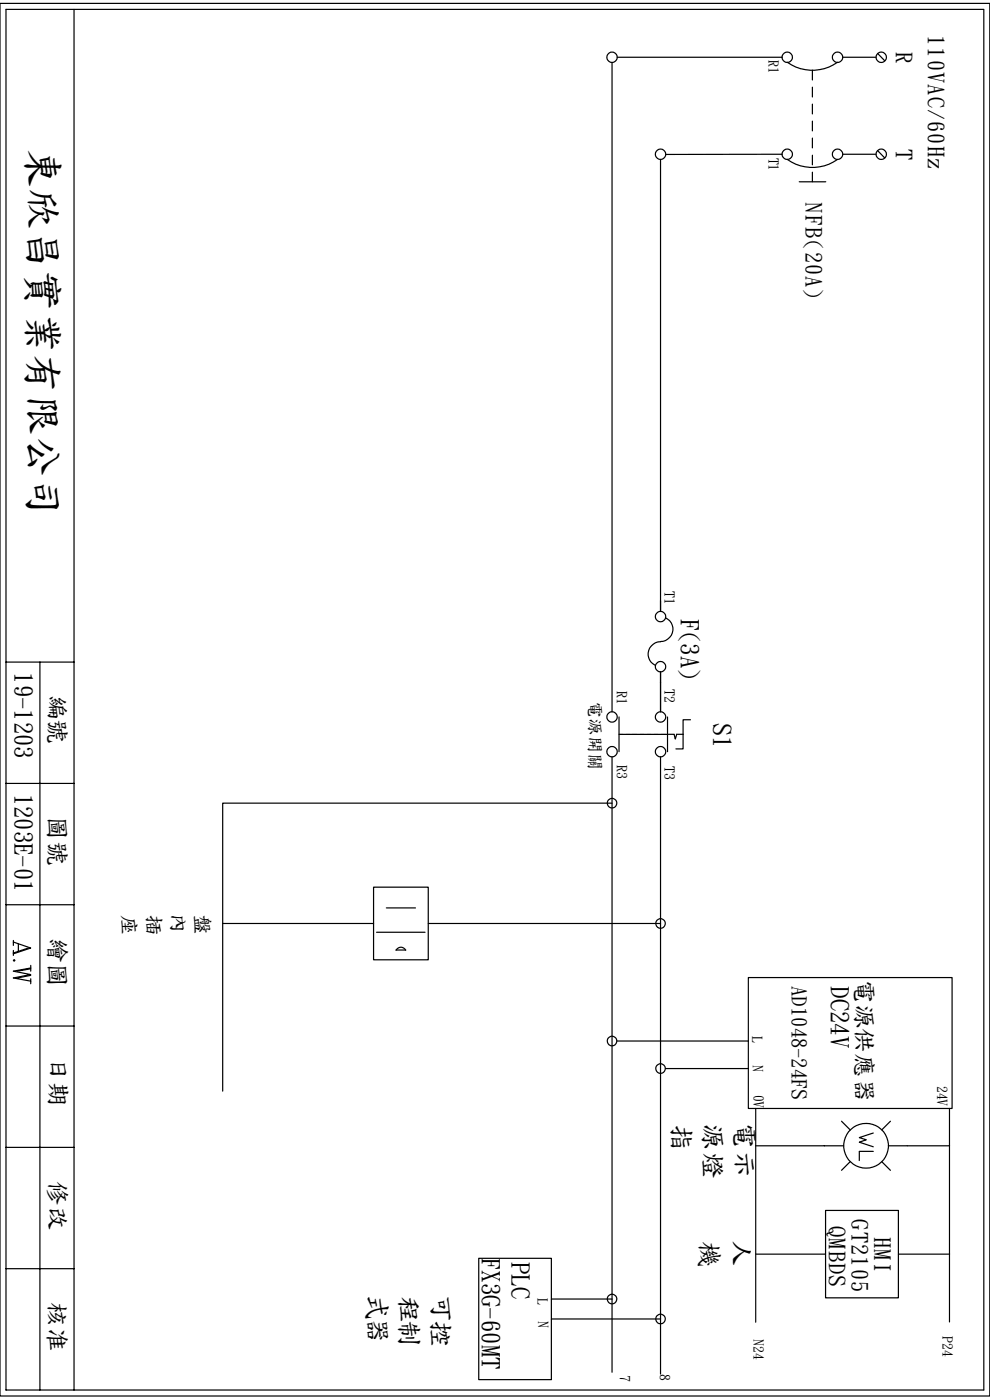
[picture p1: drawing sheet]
<svg xmlns="http://www.w3.org/2000/svg" width="210mm" height="297mm" viewBox="0 0 210 297" stroke-linecap="round" stroke-linejoin="round" font-family="sans-serif">
<g fill="none" stroke="#000" stroke-width=".25">
<path d="M0 .7h210v295.5h-210zM1.3 2h207.4v292.9h-207.4zM15.7 2v292.9M129.8 13.3v137.7M130.9 12.1h35M167 13.2a9.2 9.2 0 0 0 10.7 0M172.3 14.9v2.1M172.3 18.5v2.1M178.8 12.1h7M186.2 11.3l1.5 1.6M140.1 33.8v95.9M165.9 32.7l-24.7 .1"/>
<path d="M167 33.8a9.2 9.2 0 0 0 10.7 0M169.5 38.6h5.7M172.3 22.1v2.1M172.3 25.7v2.1M172.3 29.3v2.1M172.3 32.9v2.1M172.3 36.5v2.1M178.8 32.7h7M186.2 32l1.5 1.5M140.1 136.1a2.63 2.63 0 0 0-2.5 2.1 2.63 2.63 0 0 0 1.5 3M141.2 131.1a2.63 2.63 0 0 1 1.5 2.9 2.63 2.63 0 0 1-2.6 2.1M1.3 140.5h14.4"/>
<path d="M8.5 140.5v154.4M131.3 155.8h.1M131.3 152.1v7.4M131.4 155.8h.2M131.7 155.8h.1M131.9 155.8h.1M132.1 155.8h.1M132.3 155.8h.1M132.5 155.8h.1M132.7 155.8h.1M132.9 155.8h.1M133.1 155.8h.1"/>
<path d="M133.3 155.8h.1M133.5 155.8h.1M133.7 155.8h.1M133.9 155.8h.1M134.2 155.8h.1M134.3 155.8h.2M134.5 155.8h.2M134.7 155.8h.2M135 155.8h.1M135.2 155.8h.1M135.4 155.8h.1M135.6 155.8h.1"/>
<path d="M135.8 155.8h.1M136 155.8h.1M136.2 155.8h.1M136.4 155.8h.1M136.6 155.8h.1M136.8 155.8h.1M137 155.8h.1M137.2 155.8h.1M137.4 155.8h.1M137.6 155.8h.2M137.8 155.8h.2M138 155.8h.1"/>
<path d="M138.3 155.8h.1M138.5 155.8h.1M138.7 155.8h.1M138.9 155.8h.1M139.1 155.8h.1M139.3 155.8h.1M139.5 155.8h.1M139.7 155.8h.1M139.9 155.8h.1M140.1 142.5v8.5M140.1 155.8h.1M140.3 155.8h.1"/>
<path d="M140.5 155.8h.1M140.7 155.8h.1M140.9 155.8h.2M141.1 155.8h.1M141.4 155.8h.1M141.6 155.8h1.4l.3 1 .3-1h1.3M141.6 152.1v7.4M144.9 155.8v3.1h-1.5M146.5 152.7h-1.6v3.1M1.3 166.2h14.4M129.8 170.4h-82.6v61.1M129.8 160.6v130.5"/>
<path d="M140.1 160.6v130.9M1.3 191.9h14.4M2.8 199.5v1.1M2.8 199.9l3.7 1.2-3.7 1.3M47.2 195.9h32M79.2 188.2h11.6v15.4h-11.6zM79.9 197.8h10.3M82 192.6h6.1M90.8 195.9h49.3M1.3 217.7h14.4M2.8 201.6v1.1M3 203.6l.2 .2-.2 .1-.2-.1z"/>
<path d="M3.9 200.2v1.6M6 201.1l-3.2 1.1M6.5 205.4l-3.7 .6 3.7 .8-3.7 .7 3.7 .7M6.5 205.5l-2.8 .5M6.5 206.9l-2.8 .6M6.5 204.8v1.2M6.5 207.6v1.1M84 201.5h2.1M84 201.6a1.12 1.12 0 0 1 1-.7 1.12 1.12 0 0 1 1.1 .7M158.7 207.4h43.3v27.8h-43.3zM130.9 220.9h27.8M141.2 226.7h17.5"/>
<path d="M160.3 235.2v45.3M178.5 237.9l1.8 1.8M188.9 237.9l-1.8 1.8M201.4 235.2v45.3M1.3 243.4h14.4M160.3 243.1h18.6M175.1 256.8h15.5v18.5h-15.5zM180.3 246.5l-1.8 1.8M185.3 240.4l-3 .9 1.5 .5-1.5 .5 3 1M185.3 244.3h-3v1.9M187.1 246.5l1.8 1.8M188.5 243.1h12.9"/>
<path d="M1.3 269.2h14.4M101.6 267h15.4v25.7h-15.4zM117 279.8h23.1M117 275.6h12.9M160.3 266.1h14.8M190.6 266.1h10.8"/>
<circle cx="129.8" cy="12.1" r="1.1"/>
<circle cx="167" cy="12.1" r="1.1"/>
<circle cx="177.7" cy="12.1" r="1.1"/>
<circle cx="187" cy="12.1" r="1.1"/>
<circle cx="140.1" cy="32.7" r="1.1"/>
<circle cx="167" cy="32.7" r="1.1"/>
<circle cx="177.7" cy="32.7" r="1.1"/>
<circle cx="187" cy="32.7" r="1.1"/>
<circle cx="140.1" cy="130.8" r="1.1"/>
<circle cx="129.8" cy="152.1" r="1.1"/>
<circle cx="129.8" cy="159.5" r="1.1"/>
<circle cx="140.1" cy="159.5" r="1.1"/>
<circle cx="140.1" cy="141.4" r="1.1"/>
<circle cx="140.1" cy="152.1" r="1.1"/>
<circle cx="129.8" cy="170.4" r="1.02"/>
<circle cx="140.1" cy="195.9" r="1.02"/>
<circle cx="129.8" cy="220.8" r="1.02"/>
<circle cx="140.1" cy="226.7" r="1.02"/>
<circle cx="183.7" cy="243.1" r="4.7"/>
<circle cx="129.8" cy="275.6" r="1.02"/>
<circle cx="140.1" cy="279.8" r="1.02"/>
</g>
<text font-size="8.7" x="6.6" y="31.1" transform="rotate(90 6.6 31.1)">東欣昌實業有限公司</text>
<g font-size="5.7">
<text x="142.9" y="238.6" transform="rotate(90 142.9 238.6)">指</text>
<text x="149.6" y="238.3" transform="rotate(90 149.6 238.3)">源燈</text>
<text x="156.3" y="238" transform="rotate(90 156.3 238)">電示</text>
<text x="148.8" y="263.2" transform="rotate(90 148.8 263.2)">機</text>
<text x="155.7" y="262.8" transform="rotate(90 155.7 262.8)">人</text>
<text x="78.3" y="274.6" transform="rotate(90 78.3 274.6)">式器</text>
<text x="85.2" y="274.9" transform="rotate(90 85.2 274.9)">程制</text>
<text x="91.9" y="274.7" transform="rotate(90 91.9 274.7)">可控</text>
</g>
<g font-size="5.2">
<text x="144.6" y="131.2" transform="rotate(90 144.6 131.2)">F(3A)</text>
<text x="3.3" y="142.6" transform="rotate(90 3.3 142.6)">19-1203</text>
<text x="10.6" y="147.4" transform="rotate(90 10.6 147.4)">編號</text>
<text x="151.5" y="153.5" transform="rotate(90 151.5 153.5)">S1</text>
<text x="3.3" y="168.4" transform="rotate(90 3.3 168.4)">1203E-01</text>
<text x="10.6" y="173.1" transform="rotate(90 10.6 173.1)">圖</text>
<text x="10.6" y="178.3" transform="rotate(90 10.6 178.3)">號</text>
<text x="10.6" y="199.1" transform="rotate(90 10.6 199.1)">繪圖</text>
<text x="176.4" y="209.2" transform="rotate(90 176.4 209.2)">DC24V</text>
<text x="181.8" y="207.7" transform="rotate(90 181.8 207.7)">電源供應器</text>
<text x="10.9" y="224.3" transform="rotate(90 10.9 224.3)">日期</text>
<text x="10.6" y="250.6" transform="rotate(90 10.6 250.6)">修改</text>
<text x="102.4" y="266.9" transform="rotate(90 102.4 266.9)">FX3G-60MT</text>
<text x="108.7" y="267.8" transform="rotate(90 108.7 267.8)">PLC</text>
<text x="10.6" y="276.3" transform="rotate(90 10.6 276.3)">核准</text>
</g>
<g font-size="4.7">
<text x="190.2" y="11" transform="rotate(90 190.2 11)">R</text>
<text x="197" y="7.4" transform="rotate(90 197 7.4)">110VAC/60Hz</text>
<text x="190.2" y="31.6" transform="rotate(90 190.2 31.6)">T</text>
<text x="171.1" y="42.9" transform="rotate(90 171.1 42.9)">NFB(20A)</text>
<text x="176.1" y="260.1" transform="rotate(90 176.1 260.1)">QMBDS</text>
<text x="180.8" y="258.7" transform="rotate(90 180.8 258.7)">GT2105</text>
<text x="185.7" y="262.5" transform="rotate(90 185.7 262.5)">HMI</text>
</g>
<g font-size="4.4">
<text x="26.2" y="194.1" transform="rotate(90 26.2 194.1)">座</text>
<text x="31.3" y="194.1" transform="rotate(90 31.3 194.1)">插</text>
<text x="36.5" y="193.6" transform="rotate(90 36.5 193.6)">內</text>
<text x="41.7" y="193.9" transform="rotate(90 41.7 193.9)">盤</text>
<text x="168.1" y="209.2" transform="rotate(90 168.1 209.2)">AD1048-24FS</text>
</g>
<g font-size="3.6">
<text x="125.2" y="148.8" transform="rotate(90 125.2 148.8)">電源開</text>
<text x="125.2" y="159.7" transform="rotate(90 125.2 159.7)">關</text>
</g>
<g font-size="2.9">
<text x="163.2" y="12.8" transform="rotate(90 163.2 12.8)">R1</text>
<text x="163.2" y="33.4" transform="rotate(90 163.2 33.4)">T1</text>
<text x="141.1" y="125.3" transform="rotate(90 141.1 125.3)">T1</text>
<text x="131" y="146.6" transform="rotate(90 131 146.6)">R1</text>
<text x="141.1" y="146.3" transform="rotate(90 141.1 146.3)">T2</text>
<text x="131" y="162.3" transform="rotate(90 131 162.3)">R3</text>
<text x="141.1" y="162.5" transform="rotate(90 141.1 162.5)">T3</text>
<text x="159.7" y="219.8" transform="rotate(90 159.7 219.8)">L</text>
<text x="159.9" y="225.8" transform="rotate(90 159.9 225.8)">N</text>
<text x="160" y="232.2" transform="rotate(90 160 232.2)">0V</text>
<text x="199" y="230.3" transform="rotate(90 199 230.3)">24V</text>
<text x="114.1" y="275.4" transform="rotate(90 114.1 275.4)">L</text>
<text x="114.3" y="280.2" transform="rotate(90 114.3 280.2)">N</text>
<text x="160" y="284.1" transform="rotate(90 160 284.1)">N24</text>
<text x="200.1" y="283.5" transform="rotate(90 200.1 283.5)">P24</text>
<text x="131.7" y="291.8" transform="rotate(90 131.7 291.8)">7</text>
<text x="140.1" y="291.5" transform="rotate(90 140.1 291.5)">8</text>
</g>
</svg>
